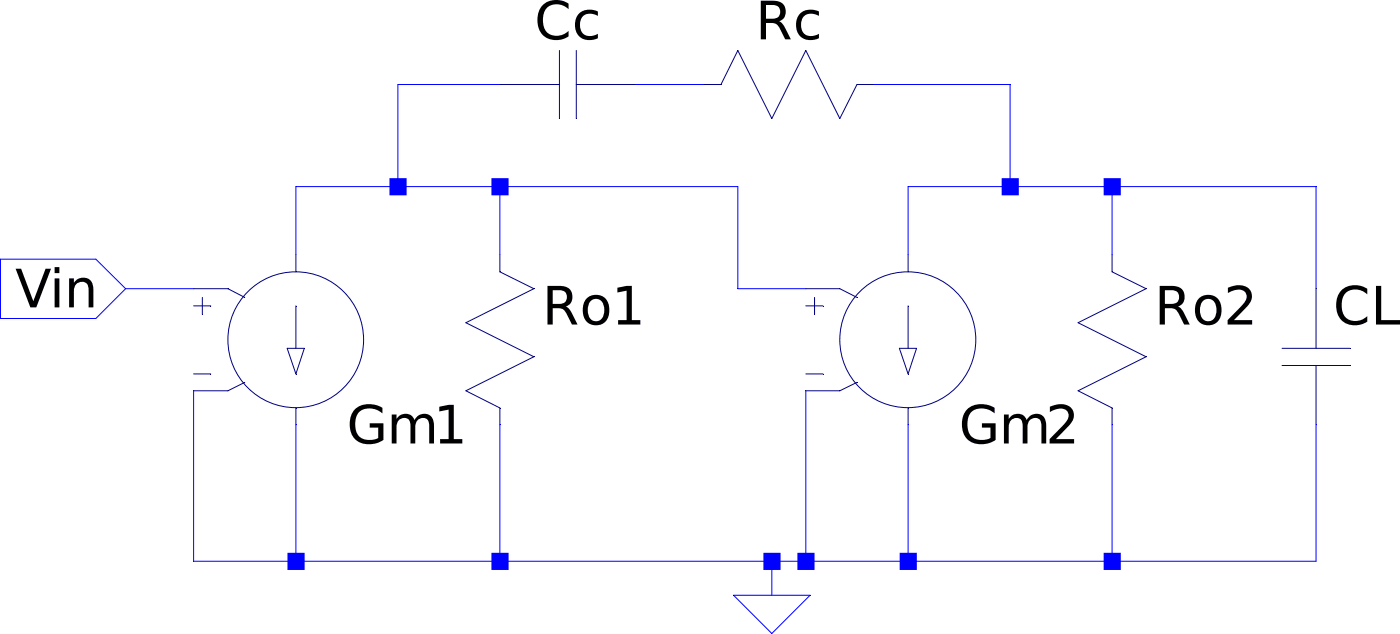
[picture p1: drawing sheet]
Version 4
SHEET 1 880 680
WIRE 144 32 96 32
WIRE 240 32 208 32
WIRE 384 32 320 32
WIRE 96 80 96 32
WIRE 96 80 48 80
WIRE 144 80 96 80
WIRE 256 80 144 80
WIRE 384 80 384 32
WIRE 384 80 336 80
WIRE 432 80 384 80
WIRE 528 80 432 80
WIRE 48 112 48 80
WIRE 144 112 144 80
WIRE 336 112 336 80
WIRE 432 112 432 80
WIRE 0 128 -32 128
WIRE 256 128 256 80
WIRE 288 128 256 128
WIRE 528 128 528 80
WIRE 0 256 0 176
WIRE 48 256 48 192
WIRE 48 256 0 256
WIRE 144 256 144 192
WIRE 144 256 48 256
WIRE 272 256 144 256
WIRE 288 256 288 176
WIRE 288 256 272 256
WIRE 336 256 336 192
WIRE 336 256 288 256
WIRE 432 256 432 192
WIRE 432 256 336 256
WIRE 528 256 528 192
WIRE 528 256 432 256
WIRE 272 272 272 256
FLAG -32 128 Vin
IOPIN -32 128 In
FLAG 272 272 0
SYMBOL res 128 96 R0
SYMATTR InstName Ro1
SYMATTR Value ""
SYMBOL res 416 96 R0
SYMATTR InstName Ro2
SYMATTR Value ""
SYMBOL g2 48 208 M180
SYMATTR InstName Gm1
SYMATTR Value ""
SYMBOL g2 336 208 M180
SYMATTR InstName Gm2
SYMATTR Value ""
SYMBOL cap 208 16 R90
WINDOW 0 0 32 VBottom 2
WINDOW 3 32 32 VTop 2
SYMATTR InstName Cc
SYMATTR Value ""
SYMBOL res 336 16 R90
WINDOW 0 0 56 VBottom 2
WINDOW 3 32 56 VTop 2
SYMATTR InstName Rc
SYMATTR Value ""
SYMBOL cap 512 128 R0
SYMATTR InstName CL
SYMATTR Value ""
